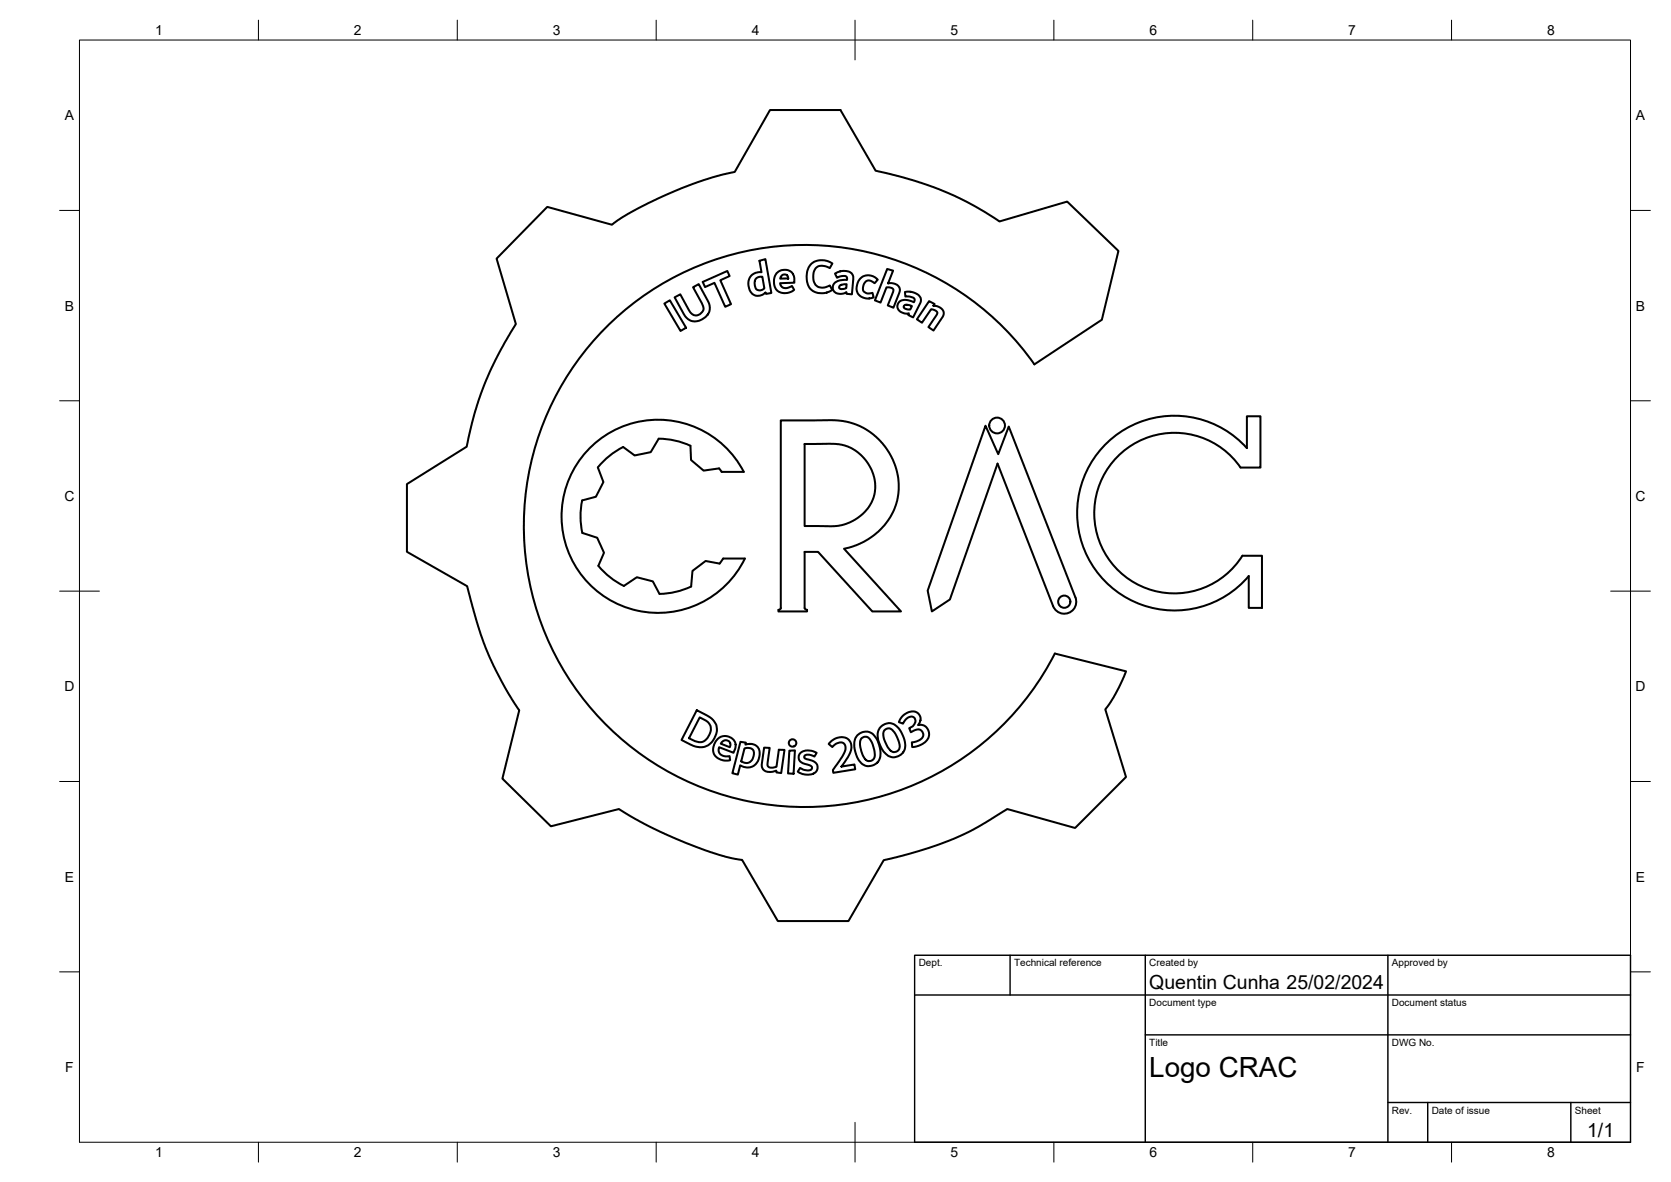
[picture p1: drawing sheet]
<svg xmlns="http://www.w3.org/2000/svg" width="420mm" height="297mm" viewBox="0 0 420 297" stroke-linecap="round" stroke-linejoin="round" font-family="sans-serif">
<!-- layer: Visible -->
<g fill="none" stroke="#000" stroke-width=".51">
<path d="M167 76.3l1.4-.8 4.1 6.9-1.4 .8zM169.6 74.7l1.4-.7 2.2 3.9a1.87 1.87 0 0 0 2.6 1.1 1.87 1.87 0 0 0 .7-2.8l-2.2-4 1.4-.8 2.7 5.2a3.6 3.6 0 0 1-4.4 4.1l-.9-.5-.9-.8zM176.7 70.9l6.2-2.8 .6 1.3-2.4 1 2.7 6-1.4 .7-2.8-6-2.3 1zM190.1 70l.7-.4h.9l.5 2.9a1.39 1.39 0 0 1-1.7 .4 1.39 1.39 0 0 1-.8-1.6l.1-.8zM191 65.5l1.4-.4 1.6 8.5-1.4 .3-.1-.4a2.43 2.43 0 0 1-2.8 .7 2.43 2.43 0 0 1-1.5-2.5v-1a2.83 2.83 0 0 1 3.3-2.3zM195.3 68.6l.1-.1a2.57 2.57 0 0 1 3.2-.4 2.57 2.57 0 0 1 1.1 2.9l-3.5 .2a1.56 1.56 0 0 0 1 1.2 1.56 1.56 0 0 0 1.6-.4l.3-.1 .6 .9-1.6 .8h-1.5a3.1 3.1 0 0 1-1.4-4.9zM196.5 69.3l.5-.3a.92 .92 0 0 1 1.2 1h-2zM203.8 66.5l.1-.1a4.4 4.4 0 0 1 5.4-.2l-.7 1.2a2.56 2.56 0 0 0-3.7 .4l-.4 1.3a2.52 2.52 0 0 0 1.9 3.2l1-.1 1.3-.5 .6 1.2-1.4 .6-1 .2a3.7 3.7 0 0 1-4.1-4.5 4.5 4.5 0 0 1 1-2.7zM210 68.8l1.3-.6 1-.1a1.89 1.89 0 0 1 2.2 2.1l-.3 3.8-1.3-.2-.1-.4a2.48 2.48 0 0 1-3.1-.1v-.1a1.79 1.79 0 0 1-.1-1.9 1.79 1.79 0 0 1 1.7-.9l1.7-.1-.1-.7-.4-.3h-.5l-1.5 .5zM211.2 71.8l1.7-.4-.1 1-.5 .2a.93 .93 0 0 1-1.3-.3zM216.3 70l.9-.6a3.2 3.2 0 0 1 3.5 .9l-.8 .9-1-.6a1.78 1.78 0 0 0-1.9 2.4l.2 .2a1.91 1.91 0 0 0 2.2 .4l.3 1.1-.3 .1a2.86 2.86 0 0 1-3.5-.9 2.86 2.86 0 0 1 .2-3.6zM223.1 67.6l1.5 .4-1.3 3.2 1.6 .1a1.65 1.65 0 0 1 1.2 2.3l-1.5 3.7-1.4-.5 1.3-3.3a.9 .9 0 0 0-.1-1 .9 .9 0 0 0-1-.3h-.5l-1.5 3.8-1.4-.5z"/>
<path d="M227.3 76.9a1.53 1.53 0 0 1 2 0l-.4 .9h-.7a.87 .87 0 0 1-1-.7zM227.5 73.4l1.1-.1 1.4 .3a1.85 1.85 0 0 1 1.3 2.7l-1.7 3.5-1.2-.6 .1-.5a2.07 2.07 0 0 1-2.8-2.1l.1-.2a2.52 2.52 0 0 1 3.4-.7l.6 .3 .2-.5-.1-.5-1-.4-1.3-.1zM233.6 75.7l1.4 .7-.3 .4 1.5 .4a1.63 1.63 0 0 1 .7 2.6l-2.2 3.3-1.3-.9 2-2.9a.91 .91 0 0 0 .1-1.1 .91 .91 0 0 0-.9-.4l-.5-.1-2.3 3.4-1.3-.9zM187 118.6h-5.5l-.7-.9-3.9 .6-3.1-2.7-.2-3.6a19.5 19.5 0 0 0-8-1.8l-2 3.4-4 .9-2.9-2.2a19.3 19.3 0 0 0-6.4 5.2l1.4 3.6-1.9 3.7-3.4 1a19.2 19.2 0 0 0 0 8.1l3.8 1.2 1.7 3.8-1.4 3.3a19.3 19.3 0 0 0 6.4 5.1M187 118.6a24.3 24.3 0 0 0-37-7.5 24.3 24.3 0 0 0 .5 37.7 24.3 24.3 0 0 0 36.8-8.4M202.3 111.6l7.3-.1 2.8 .5 1.5 .5 1.3 .8 1.2 1 1.5 1.7 1.2 2 .7 2 .3 1.9-.1 1.8-.5 1.8-.9 1.7-1 1.3-1.8 1.5-2.2 1.3-2.6 .8-2 .2-6.7-.1zM313.5 112.6a24.5 24.5 0 0 0-35.4-1.1 24.5 24.5 0 0 0 .6 35.4 24.5 24.5 0 0 0 35.3-2.1v8h3.3v-13.1h-4.9M313.5 112.6v-8h3.4v12.9h-5a20.2 20.2 0 0 0-30.2-3.5 20.2 20.2 0 0 0 .7 30.4 20.2 20.2 0 0 0 30-4.8M181.8 140.4h5.5M181.8 140.4l-.9 1.2-3.5-.6-3.3 2.5-.3 3.9a19.6 19.6 0 0 1-8 1.9l-1.7-3.2-4-1-3.2 2.1M202.3 152.8l.6 .5v.4h-7.2v-.4l.6-.5v-47.2h13l3.8 .4 2.8 .9 2.3 1.3 2.2 1.7 2 2.2 1.5 2.3 1.3 3 .7 2.9 .1 2.7-.4 2.7-.6 2-1.1 2.2-1.7 2.3-2.2 2.1-2.6 1.7-2.2 1-3 .9 14.3 15.8h-7.2l-13.6-15h-3.4v14.2M270.4 150.1a3 3 0 0 1-1.7 3.9 3 3 0 0 1-3.9-1.7l-14-35.8-12 34.2-4.5 3-1-5.3 14.5-41.4 3.2 7.1 2.6-6.9 16.8 42.9"/>
<path d="M175.2 178.5l3.7 2.1a3.9 3.9 0 0 1 .3 5.7l-.2 .2a4.2 4.2 0 0 1-5.4 .6l-2.2-1.1zM265.2 164.2a70.6 70.6 0 0 1-104.7 24.9 70.6 70.6 0 0 1-7.6-107.4 70.6 70.6 0 0 1 107.2 9.9l17-11.2 4.1-17.3-12.9-12.4-17 5-3.5-2.3-4.6-2.6-7.1-3.2-6.9-2.4-9-2.3-8.9-15.2h-17.7l-8.9 15.5-3.6 .8-4 1.2-9.3 3.6-9.1 4.5-3.3 2-1.5 1.2-16.3-4.5-12.7 13 4.8 16.4-4.6 8.1-3.4 7.3-2.5 7.4-1.9 8.1-15 9.4v17l15.2 8.6 2.4 8.9 2.5 7.3 3.8 7.8 2.5 4.4 1.9 2.8-4.3 17.2 12.2 12 17.1-4.4 7.3 4.2 9.4 4.3 8.7 3.1 2.9 .8 2.7 .4 9 15.4h17.7l8.9-15.3 8.9-2.3 8.6-3.1 6.3-3 7.3-4.5 17 4.8 12.8-12.8-5.2-17 2.5-3.8 2.7-5.8-17.9-4.5M175.9 180.3l1.6 .8a2.43 2.43 0 0 1 1.2 2.3l-.2 .8a2.99 2.99 0 0 1-2.4 2.3l-1.3-.2-1.6-.8zM180.5 185.7a2.65 2.65 0 0 1 3.6-.1 2.65 2.65 0 0 1 .3 3.6l-3.6-1.4a1.79 1.79 0 0 0 .5 1.9 1.79 1.79 0 0 0 1.9 .3h.3l.1 1-.6 .1-1.3-.1-1.4-.6a3.1 3.1 0 0 1 .2-4.7zM181.5 186.5l.2-.1a1.17 1.17 0 0 1 1.5-.2 1.17 1.17 0 0 1 .3 1.6l-2.3-.9zM186.2 186.4l1.4 .2-.2 .5a2.55 2.55 0 0 1 3 .5 2.55 2.55 0 0 1 .4 3l-.4 1a2.98 2.98 0 0 1-4.3 .7l-.6 2.4-1.4-.4zM187.2 188.1l1.1-.1a1.44 1.44 0 0 1 1.2 .8 1.44 1.44 0 0 1-.1 1.5 1.85 1.85 0 0 1-3 1zM192.1 187.9h1.4l-.5 3.8a1.02 1.02 0 0 0 .4 1.1 1.02 1.02 0 0 0 1.1 .1l.7-.2 .6-4.3 1.5 .1-.9 5.8-1.2-.2v-.4a2.46 2.46 0 0 1-3.6-.9l-.1-.7zM198.5 188.6h1.4l-.4 5.8h-1.4zM201.3 189.2l.2-.2a3.7 3.7 0 0 1 3.8 .2l-.5 .9-1.7-.5-.6 .2-.3 .4a.73 .73 0 0 0 .9 .6l1.5 .6a1.76 1.76 0 0 1 .9 2.1 1.76 1.76 0 0 1-2 1.2l-1.7-.2-1.1-.5-.1-.1 .6-.9a2.47 2.47 0 0 0 2.9 .3l.1-.1a.61 .61 0 0 0-.5-.8l-1.7-.5a1.57 1.57 0 0 1-.7-2.7zM208.8 186.5l1.5-1 1.7-.2a2.56 2.56 0 0 1 1.7 4l-2.1 3.3 3.2-.5 .2 1.2-5.5 .9-.1-.7a18.1 18.1 0 0 0 3.1-4.9l.1-.6a1.24 1.24 0 0 0-1.5-1.4 2.95 2.95 0 0 0-1.8 1.1l-.9-.7zM215.6 184.8a3.3 3.3 0 0 1 2.3-.9l.7 .1 .8 .4 1 1.2 .5 1.1a4.5 4.5 0 0 1-.4 5.1 3.3 3.3 0 0 1-2.1 .7l-.8-.1-.9-.4-.8-1.1-.6-1.2a5.1 5.1 0 0 1 .1-4.7z"/>
<path d="M216.6 185.6l.7-.4h.7a5.6 5.6 0 0 1 1.9 4.9v.2a1.38 1.38 0 0 1-2.3 .5l-1-1.9a4 4 0 0 1 0-3.3zM221.5 182.6l1.3-.7 1.4-.1 .7 .3 .9 .8 .9 1.3a5.6 5.6 0 0 1 .8 4.2l-.1 .2a3.2 3.2 0 0 1-2.6 1.7l-.9-.1a6.1 6.1 0 0 1-2.9-6.8zM222.3 183.6l.4-.4a1.23 1.23 0 0 1 1.6 .2l.8 1 .9 2a1.61 1.61 0 0 1-1.2 2.6h-.2a5.4 5.4 0 0 1-2.5-4.1v-.6zM226.9 180l1-.8 1-.3a1.97 1.97 0 0 1 2.3 .8 1.97 1.97 0 0 1-.4 2.5l1.5 .1 .9 .9a2.69 2.69 0 0 1-1.5 3.9l-1.3 .5-1 .1-.1-1.2 1.5-.3a1.88 1.88 0 0 0 1.4-1.5l-.5-1.1a1.55 1.55 0 0 0-2.1 .1l-.6 .3-.4-1 .9-.5a1.32 1.32 0 0 0 .7-1.3 1.32 1.32 0 0 0-1-1.1l-.6 .1-.7 .4-.8 1.2-1.1-.3z"/>
<circle cx="250.7" cy="106.9" r="1.98"/>
<circle cx="267.6" cy="151.2" r="1.53"/>
<circle cx="199.3" cy="186.7" r=".94"/>
</g>
<!-- layer: BORDER -->
<g fill="none" stroke="#000" stroke-width=".25">
<path d="M20 10.1h390v276.9h-390zM65 5.1v5M115 5.1v5M165 5.1v5M215 5.1v10M265 5.1v5M315 5.1v5M365 5.1v5M15 52.9h5M410 52.9h5M15 100.7h5M410 100.7h5"/>
<path d="M15 148.6h10M405 148.6h10M15 196.4h5M410 196.4h5M15 244.2h5M410 244.2h5M65 287v5M115 287v5M165 287v5M215 282.1v9.9M265 287v5M315 287v5"/>
<path d="M365 287v5"/>
</g>
<!-- layer: TITLEBLOCK -->
<path d="M230 240.1h180v46.9h-180zM230 250h180M254 240.1v9.9M288 240.1v46.9M349 240.1v46.9M288 260.1h122M349 277.1h61M359 277.1v9.9M395 277.1v9.9" fill="none" stroke="#000" stroke-width=".36"/>
<text font-size="7" x="289" y="270.6">Logo CRAC</text>
<g font-size="4.9">
<text x="289" y="248.5">Quentin Cunha 25/02/2024</text>
<text x="399.1" y="285.7">1/1</text>
</g>
<g font-size="3.5">
<text x="39" y="8.8">1</text>
<text x="89" y="8.8">2</text>
<text x="139" y="8.8">3</text>
<text x="189" y="8.8">4</text>
<text x="239" y="8.8">5</text>
<text x="289" y="8.8">6</text>
<text x="339" y="8.8">7</text>
<text x="389" y="8.8">8</text>
<text x="16.3" y="30.2">A</text>
<text x="411.3" y="30.2">A</text>
<text x="16.3" y="78">B</text>
<text x="411.3" y="78">B</text>
<text x="16.2" y="125.9">C</text>
<text x="411.2" y="125.9">C</text>
<text x="16.2" y="173.7">D</text>
<text x="411.2" y="173.7">D</text>
<text x="16.3" y="221.6">E</text>
<text x="411.3" y="221.6">E</text>
<text x="16.4" y="269.4">F</text>
<text x="411.4" y="269.4">F</text>
<text x="39" y="290.8">1</text>
<text x="89" y="290.8">2</text>
<text x="139" y="290.8">3</text>
<text x="189" y="290.8">4</text>
<text x="239" y="290.8">5</text>
<text x="289" y="290.8">6</text>
<text x="339" y="290.8">7</text>
<text x="389" y="290.8">8</text>
</g>
<g font-size="2.5">
<text x="231" y="242.9">Dept.</text>
<text x="255" y="242.9">Technical reference</text>
<text x="289" y="242.9">Created by</text>
<text x="350" y="242.9">Approved by</text>
<text x="289" y="252.8">Document type</text>
<text x="350" y="252.8">Document status</text>
<text x="289" y="262.9">Title</text>
<text x="350" y="262.9">DWG No.</text>
<text x="350" y="279.9">Rev.</text>
<text x="360" y="279.9">Date of issue</text>
<text x="396" y="279.9">Sheet</text>
</g>
</svg>
